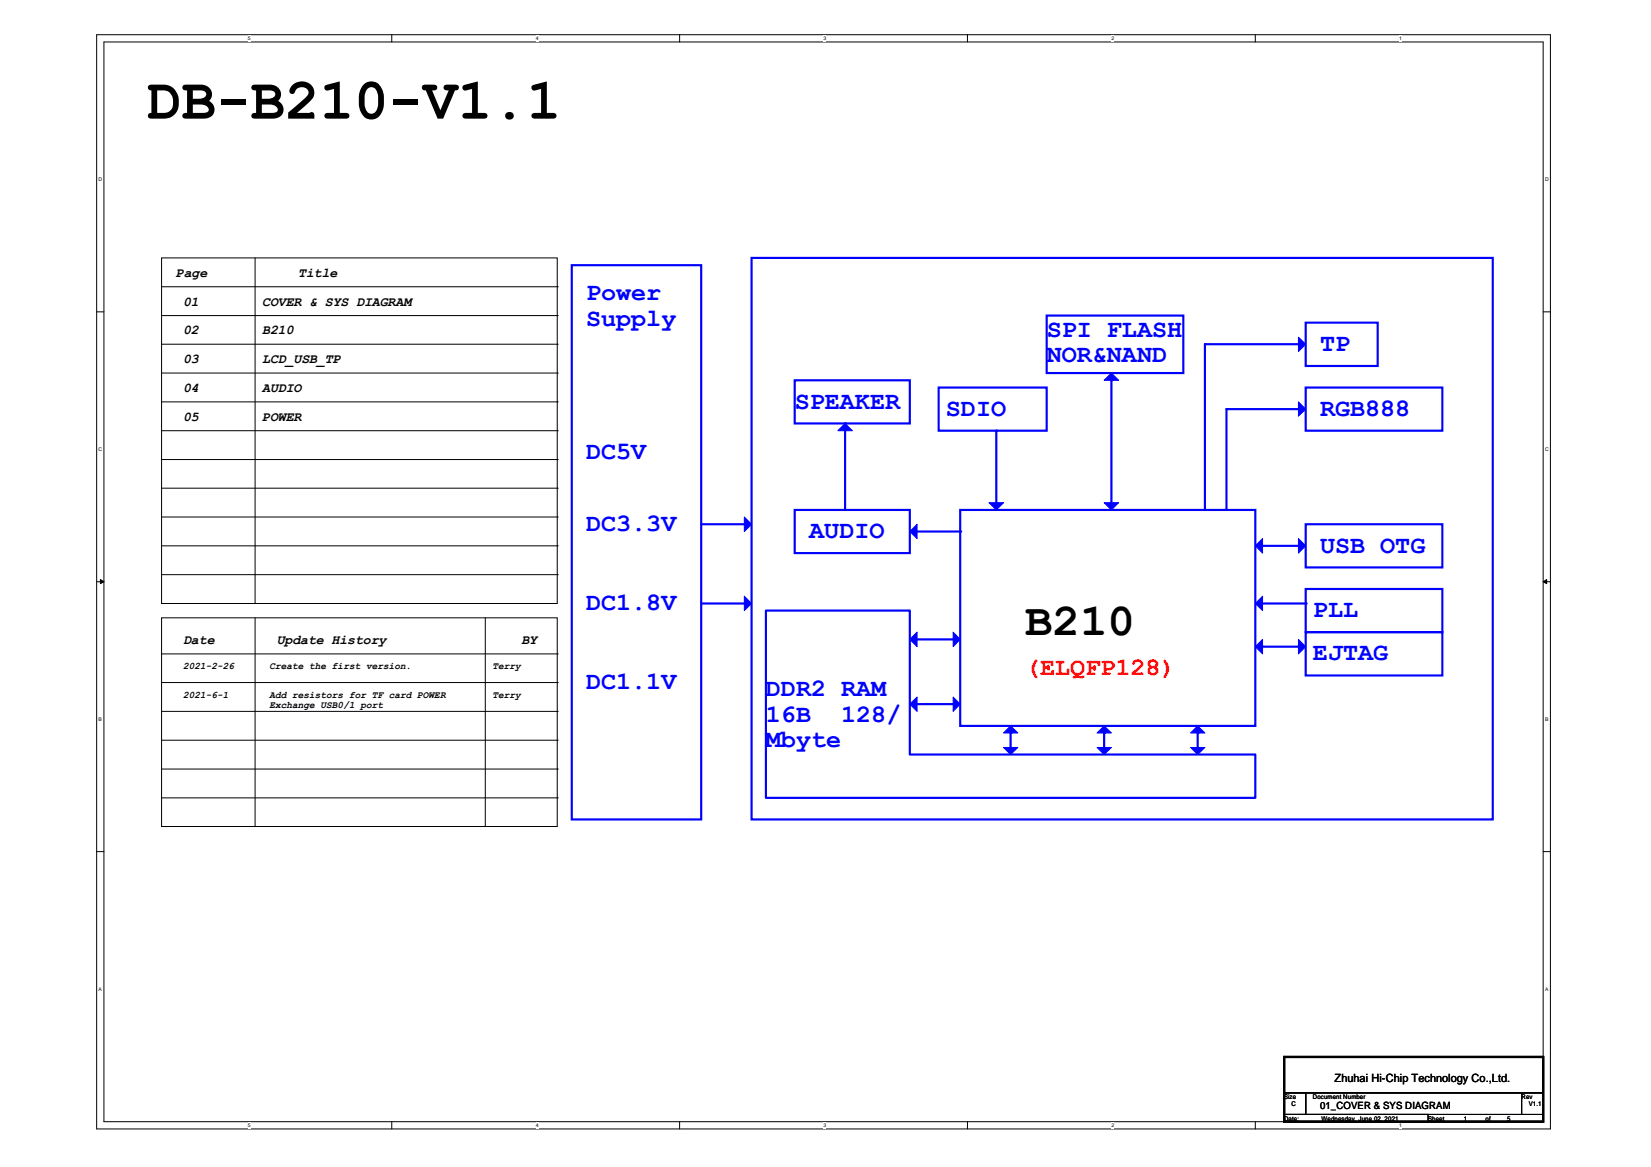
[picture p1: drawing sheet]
<svg xmlns="http://www.w3.org/2000/svg" width="297mm" height="210mm" viewBox="0 0 297 210" stroke-linecap="round" stroke-linejoin="round" font-family="sans-serif">
<path d="M17.4 6.2h261.5v196.9h-261.5zM18.7 7.5h258.9v194.3h-258.9z" fill="none" stroke="#000" stroke-width=".18"/>
<g fill="#fff">
<path d="M44.6 6.4h.5v1h-.5z"/>
<path d="M44.6 201.9h.5v1.1h-.5z"/>
</g>
<path d="M70.5 6.2v1.3M70.5 201.8v1.3" fill="none" stroke="#000" stroke-width=".18"/>
<g fill="#fff">
<path d="M96.4 6.4h.5v1h-.5z"/>
<path d="M96.4 201.9h.5v1.1h-.5z"/>
</g>
<path d="M122.3 6.2v1.3M122.3 201.8v1.3" fill="none" stroke="#000" stroke-width=".18"/>
<g fill="#fff">
<path d="M148.2 6.4h.5v1h-.5z"/>
<path d="M148.2 201.9h.5v1.1h-.5z"/>
</g>
<path d="M174.1 6.2v1.3M174.1 201.8v1.3" fill="none" stroke="#000" stroke-width=".18"/>
<g fill="#fff">
<path d="M200 6.4h.4v1h-.4z"/>
<path d="M200 201.9h.4v1.1h-.4z"/>
</g>
<path d="M225.8 6.2v1.3M225.8 201.8v1.3" fill="none" stroke="#000" stroke-width=".18"/>
<g fill="#fff">
<path d="M251.7 6.4h.5v1h-.5z"/>
<path d="M251.7 201.9h.5v1.1h-.5z"/>
<path d="M17.7 31.8h.7v1h-.7z"/>
<path d="M278 31.8h.6v1h-.6z"/>
<path d="M17.7 80.3h.7v1.1h-.7z"/>
<path d="M278 80.3h.6v1.1h-.6z"/>
</g>
<path d="M17.4 56.1h1.3M277.6 56.1h1.3" fill="none" stroke="#000" stroke-width=".18"/>
<g fill="#fff">
<path d="M17.7 128.8h.6v1.1h-.6z"/>
<path d="M278 128.8h.6v1.1h-.6z"/>
</g>
<path d="M17.4 104.6h1.3M277.6 104.6h1.3" fill="none" stroke="#000" stroke-width=".18"/>
<g fill="#000" stroke="#000" stroke-width=".18">
<path d="M18.1 104.2l.6 .4-.6 .4z" fill-rule="evenodd"/>
<path d="M277.6 104.6l.7-.4v.8z" fill-rule="evenodd"/>
</g>
<g fill="#fff">
<path d="M17.7 177.4h.6v1.1h-.6z"/>
<path d="M278 177.4h.6v1.1h-.6z"/>
</g>
<g fill="none" stroke="#000" stroke-width=".18">
<path d="M29.1 46.4h71.2v62.1h-71.2zM29.1 51.6h71.2M29.1 56.8h71.2M45.9 46.4v62.1M100.3 51.6h.1M100.3 56.8h.1M29.1 67.1h71.2M29.1 61.9h71.2M29.1 77.5h71.2M29.1 72.3h71.2M100.3 67.1h.1M100.3 61.9h.1"/>
<path d="M100.3 77.5h.1M100.3 72.3h.1M29.1 93h71.2M29.1 98.2h71.2M29.1 87.8h71.2M29.1 82.7h71.2M100.3 93h.1M100.3 98.2h.1M100.3 87.8h.1M100.3 82.7h.1M29.1 103.4h71.2M29.1 117.6h71.2"/>
<path d="M45.9 108.5h.1M87.3 111.1v37.6M100.3 103.4h.1M100.3 117.6h.1M29.1 133.1h71.2M29.1 128h71.2M29.1 138.3h71.2M100.3 133.1h.1M100.3 128h.1M100.3 138.3h.1M17.4 153.2h1.3M29.1 143.5h71.2"/>
<path d="M87.3 148.7h.1M100.3 143.5h.1M277.6 153.2h1.3"/>
</g>
<path d="M133.9 93l1.3 1.3-1.3 1.3z" fill-rule="evenodd" fill="#00f" stroke="#00f" stroke-width=".18"/>
<path d="M126.2 94.3h7.7" fill="none" stroke="#00f" stroke-width=".39"/>
<circle cx="133.9" cy="94.3" r=".19" fill="#00f"/>
<path d="M102.9 47.7h23.3v99.7h-23.3zM168.9 69.7h19.4v7.8h-19.4zM234.9 94.3h24.6v7.8h-24.6zM137.8 109.8h25.9v25.9h62.1v7.8h-88zM181.8 131.8v2.6" fill="none" stroke="#00f" stroke-width=".39"/>
<path d="M29.1 111.1h71.2v37.6h-71.2zM45.9 111.1v37.6M29.1 122.8h71.2M100.3 122.8h.1M45.9 148.7h.1" fill="none" stroke="#000" stroke-width=".18"/>
<g fill="#00f" stroke="#00f" stroke-width=".18">
<path d="M198.6 68.4l1.4-1.3 1.3 1.3z" fill-rule="evenodd"/>
<path d="M180.6 134.4h2.5l-1.3 1.3z" fill-rule="evenodd"/>
</g>
<circle cx="181.8" cy="131.8" r=".19" fill="#00f"/>
<g fill="#00f" stroke="#00f" stroke-width=".18">
<path d="M180.6 131.8l1.2-1.2 1.3 1.2z" fill-rule="evenodd"/>
<path d="M197.4 134.4h2.6l-1.4 1.3z" fill-rule="evenodd"/>
</g>
<path d="M198.6 131.8v2.6" fill="none" stroke="#00f" stroke-width=".39"/>
<circle cx="198.6" cy="131.8" r=".19" fill="#00f"/>
<g fill="#00f" stroke="#00f" stroke-width=".18">
<path d="M198.6 130.6l1.4 1.2h-2.6z" fill-rule="evenodd"/>
<path d="M214.2 134.4h2.6l-1.3 1.3z" fill-rule="evenodd"/>
</g>
<path d="M135.2 46.4h133.4v101h-133.4zM215.5 131.8v2.6" fill="none" stroke="#00f" stroke-width=".39"/>
<circle cx="215.5" cy="131.8" r=".19" fill="#00f"/>
<path d="M215.5 130.6l1.3 1.2h-2.6z" fill-rule="evenodd" fill="#00f" stroke="#00f" stroke-width=".18"/>
<path d="M227.2 108.5h7.7" fill="none" stroke="#00f" stroke-width=".39"/>
<circle cx="234.9" cy="108.5" r=".19" fill="#00f"/>
<g fill="#00f" stroke="#00f" stroke-width=".18">
<path d="M225.8 108.5l1.4-1.3v2.6z" fill-rule="evenodd"/>
<path d="M163.7 126.6l1.3-1.2v2.6z" fill-rule="evenodd"/>
</g>
<path d="M165 115h6.5" fill="none" stroke="#00f" stroke-width=".39"/>
<circle cx="171.5" cy="115" r=".19" fill="#00f"/>
<path d="M165 126.6h6.5" fill="none" stroke="#00f" stroke-width=".39"/>
<circle cx="171.5" cy="126.6" r=".19" fill="#00f"/>
<path d="M171.5 125.4l1.3 1.2-1.3 1.4z" fill-rule="evenodd" fill="#00f" stroke="#00f" stroke-width=".18"/>
<path d="M200 68.4v22" fill="none" stroke="#00f" stroke-width=".39"/>
<circle cx="200" cy="68.4" r=".19" fill="#00f"/>
<g fill="#00f" stroke="#00f" stroke-width=".18">
<path d="M163.7 115l1.3-1.3v2.6z" fill-rule="evenodd"/>
<path d="M171.5 113.7l1.3 1.3-1.3 1.3z" fill-rule="evenodd"/>
<path d="M225.8 116.3l1.4-1.3v2.6z" fill-rule="evenodd"/>
<path d="M233.6 115l1.3 1.3-1.3 1.3z" fill-rule="evenodd"/>
</g>
<path d="M188.3 56.8h24.6v10.3h-24.6zM172.8 91.7h53v38.9h-53zM227.2 116.3h6.4M234.9 105.9h24.6v7.8h-24.6zM234.9 113.7h24.6v7.8h-24.6z" fill="none" stroke="#00f" stroke-width=".39"/>
<circle cx="233.6" cy="116.3" r=".19" fill="#00f"/>
<path d="M126.2 108.5h7.7" fill="none" stroke="#00f" stroke-width=".39"/>
<circle cx="133.9" cy="108.5" r=".19" fill="#00f"/>
<g fill="#00f" stroke="#00f" stroke-width=".18">
<path d="M133.9 107.2l1.3 1.3-1.3 1.3z" fill-rule="evenodd"/>
<path d="M233.6 96.9l1.3 1.3-1.3 1.3z" fill-rule="evenodd"/>
</g>
<path d="M227.2 98.2h6.4" fill="none" stroke="#00f" stroke-width=".39"/>
<circle cx="233.6" cy="98.2" r=".19" fill="#00f"/>
<g fill="#00f" stroke="#00f" stroke-width=".18">
<path d="M225.8 98.2l1.4-1.3v2.6z" fill-rule="evenodd"/>
<path d="M198.6 90.4h2.7l-1.3 1.3z" fill-rule="evenodd"/>
</g>
<path d="M179.2 77.5v14.2" fill="none" stroke="#00f" stroke-width=".39"/>
<circle cx="179.2" cy="77.5" r=".19" fill="#00f"/>
<g fill="#00f" stroke="#00f" stroke-width=".18">
<path d="M177.9 90.4h2.7l-1.4 1.3z" fill-rule="evenodd"/>
<path d="M233.6 72.3l1.3 1.3-1.3 1.3z" fill-rule="evenodd"/>
</g>
<path d="M220.7 73.6v18.1M234.9 69.7h24.6v7.8h-24.6z" fill="none" stroke="#00f" stroke-width=".39"/>
<circle cx="220.7" cy="73.6" r=".19" fill="#00f"/>
<path d="M220.7 73.6h12.9" fill="none" stroke="#00f" stroke-width=".39"/>
<circle cx="233.6" cy="73.6" r=".19" fill="#00f"/>
<path d="M165 95.6h7.8" fill="none" stroke="#00f" stroke-width=".39"/>
<circle cx="172.8" cy="95.6" r=".19" fill="#00f"/>
<g fill="#00f" stroke="#00f" stroke-width=".18">
<path d="M163.7 95.6l1.3-1.3v2.6z" fill-rule="evenodd"/>
<path d="M233.6 60.6l1.3 1.3-1.3 1.3z" fill-rule="evenodd"/>
</g>
<path d="M234.9 58h13v7.8h-13zM216.8 61.9h16.8M143 91.7h20.7v7.8h-20.7z" fill="none" stroke="#00f" stroke-width=".39"/>
<circle cx="233.6" cy="61.9" r=".19" fill="#00f"/>
<path d="M216.8 61.9v29.8" fill="none" stroke="#00f" stroke-width=".39"/>
<circle cx="216.8" cy="61.9" r=".19" fill="#00f"/>
<path d="M143 68.4h20.7v7.8h-20.7zM152 76.2v15.5" fill="none" stroke="#00f" stroke-width=".39"/>
<path d="M150.7 77.5l1.3-1.3 1.4 1.3z" fill-rule="evenodd" fill="#00f" stroke="#00f" stroke-width=".18"/>
<circle cx="152" cy="76.2" r=".19" fill="#00f"/>
<path d="M231 190.1h46.6v6.5h-46.6zM231 196.6h3.9v3.8h-3.9zM234.9 196.6h38.9v3.8h-38.9zM273.8 196.6h3.8v3.8h-3.8zM231 200.4h25.9v1.4h-25.9z" fill="none" stroke="#000" stroke-width=".18"/>
<path d="M231 190.1h46.6v11.7h-46.6z" fill="none" stroke="#000" stroke-width=".39"/>
<text font-size="10.3" x="26.5" y="21.3">DB-B210-V1.1</text>
<text font-size="8.3" x="184.4" y="114.2">B210</text>
<g font-size="4.5" fill="#00f">
<text x="105.4" y="54">Power</text>
<text x="105.4" y="58.6">Supply</text>
<text x="188.3" y="60.5">SPI FLASH</text>
<text x="188.3" y="65.1">NOR&amp;NAND</text>
<text x="237.5" y="63.1">TP</text>
<text x="143" y="73.5">SPEAKER</text>
<text x="170.2" y="74.8">SDIO</text>
<text x="237.5" y="74.8">RGB888</text>
<text x="105.4" y="82.6">DC5V</text>
<text x="105.4" y="95.5">DC3.3V</text>
<text x="145.6" y="96.8">AUDIO</text>
<text x="237.5" y="99.4">USB OTG</text>
<text x="105.4" y="109.7">DC1.8V</text>
<text x="236.2" y="111">PLL</text>
<text x="236.2" y="118.8">EJTAG</text>
<text x="105.4" y="124">DC1.1V</text>
<text x="137.8" y="125.3">DDR2 RAM</text>
<text x="137.8" y="129.8">16B</text>
<text x="151.3" y="129.8">128/</text>
<text x="137.8" y="134.3">Mbyte</text>
</g>
<text font-size="4.5" fill="#f00" x="184.4" y="121.4">(ELQFP128)</text>
<g font-size="2.4">
<text x="31.6" y="49.8">Page</text>
<text x="53.7" y="49.8">Title</text>
<text x="32.9" y="55">01</text>
<text x="47.2" y="55">COVER &amp; SYS DIAGRAM</text>
<text x="32.9" y="65.3">03</text>
<text x="32.9" y="60.1">02</text>
<text x="47.2" y="65.3">LCD_USB_TP</text>
<text x="47.2" y="60.1">B210</text>
<text x="32.9" y="70.5">04</text>
<text x="47.2" y="70.5">AUDIO</text>
<text x="32.9" y="75.7">05</text>
<text x="47.2" y="75.7">POWER</text>
<text x="32.9" y="115.8">Date</text>
<text x="49.8" y="115.8">Update History</text>
<text x="93.8" y="115.8">BY</text>
</g>
<text font-size="2" x="240.1" y="194.6">Zhuhai Hi-Chip Technology Co.,Ltd.</text>
<g font-size="1.8">
<text x="32.9" y="120.4">2021-2-26</text>
<text x="32.9" y="125.6">2021-6-1</text>
<text x="48.5" y="120.4">Create the first version.</text>
<text x="48.5" y="125.6">Add resistors for TF card POWER</text>
<text x="88.6" y="120.4">Terry</text>
<text x="88.6" y="125.6">Terry</text>
<text x="48.5" y="127.4">Exchange USB0/1 port</text>
<text x="237.5" y="199.5">01_COVER &amp; SYS DIAGRAM</text>
</g>
<g font-size="1.2">
<text x="231" y="197.7">Size</text>
<text x="236.2" y="197.7">Document Number</text>
<text x="273.8" y="197.7">Rev</text>
<text x="231" y="201.5">Date:</text>
<text x="232.3" y="199">C</text>
<text x="237.8" y="201.5">Wednesday, June 02, 2021</text>
<text x="256.9" y="201.5">Sheet</text>
<text x="263.4" y="201.5">1</text>
<text x="267.3" y="201.5">of</text>
<text x="271.2" y="201.5">5</text>
<text x="275.1" y="199">V1.1</text>
</g>
<g font-size=".9">
<text x="44.6" y="7.2">5</text>
<text x="96.4" y="7.2">4</text>
<text x="148.2" y="7.2">3</text>
<text x="200" y="7.2">2</text>
<text x="251.7" y="7.2">1</text>
<text x="17.7" y="32.6">D</text>
<text x="278" y="32.6">D</text>
<text x="17.7" y="81.2">C</text>
<text x="278" y="81.2">C</text>
<text x="17.7" y="129.7">B</text>
<text x="278" y="129.7">B</text>
<text x="17.7" y="178.3">A</text>
<text x="278" y="178.3">A</text>
<text x="44.6" y="202.7">5</text>
<text x="96.4" y="202.7">4</text>
<text x="148.2" y="202.7">3</text>
<text x="200" y="202.7">2</text>
<text x="251.7" y="202.7">1</text>
</g>
</svg>
